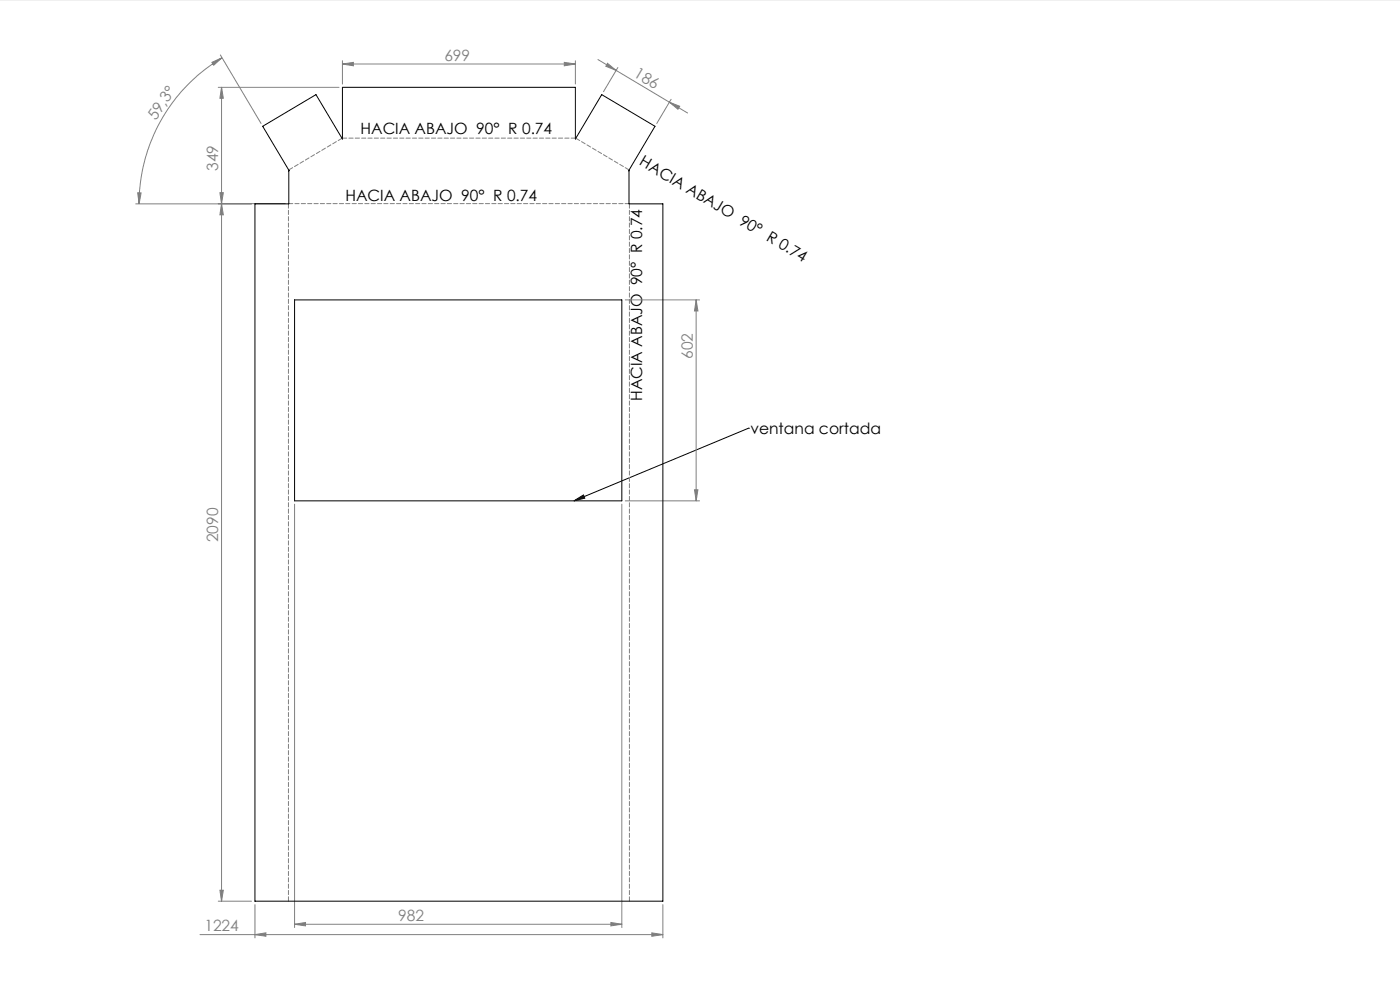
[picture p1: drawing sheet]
<svg xmlns="http://www.w3.org/2000/svg" width="420mm" height="297mm" viewBox="0 0 420 297" stroke-linecap="round" stroke-linejoin="round" font-family="sans-serif">
<path d="M224.5 128.3h.1M224.5 128.3l-52.3 21.8M172.2 150.1l2.8-1.8 .4 1z" fill="none" stroke="#000" stroke-width=".3"/>
<g fill="none" stroke="#808080" stroke-width=".3">
<path d="M63.6 18.7l3-1.4-2.5 2.2zM66.1 16.5l12.2 20.5M66.6 17.3a51 51 0 0 0-24.9 43.8M102.7 19.2l3.3-.5v1zM102.7 18.2v7M102.7 19.2h69.9M169.3 18.7l3.3 .5-3.3 .5zM172.6 18.2v7M179.4 17.8l5.4 3.3M182.2 19l2.6 2.1-3-1.2zM65.5 26.2h36.2M66.5 26.2l.5 3.3h-1z"/>
<path d="M66.5 26.2v243.9M184.8 21.1l16 9.5M185.3 20.2l-4.3 7.3M200.8 30.6l5.5 3.3M200.8 30.6l3.1 1.3-.5 .8zM201.3 29.8l-4.3 7.2M41.3 57.8h1l-.6 3.3zM66 57.7h1l-.5 3.3zM40.7 61.1h34.8M65.5 61h20.2M66.5 61.1l.5 3.3h-1zM187.6 89.9h22.3"/>
<path d="M208.8 89.9l.6 3.3h-1zM208.8 89.9v60.2M88.4 151.1v126.9M186.5 151.1v126.9M187.6 150.1h22.3M208.4 146.8h1l-.6 3.3zM65.5 270.1h10M66 266.8h1l-.5 3.3zM76.5 271.1v10M88.4 277l3.3-.5v1zM88.4 277h98.1M183.3 276.5l3.2 .5-3.2 .5z"/>
<path d="M195.5 279.6l3.4 .5-3.4 .5zM198.9 271.1v10M60 280.1h138.9M76.5 280.1l3.3-.5v1z"/>
</g>
<path d="M102.6 41.4l-16 9.5M188.7 50.9l-15.9-9.5" fill="none" stroke="#808080" stroke-width=".3" stroke-dasharray="1.3 .6" stroke-dashoffset="-.1"/>
<path d="M172.6 41.4h-69.9M86.5 61.1v209M188.8 270.1v-209" fill="none" stroke="#808080" stroke-width=".3" stroke-dasharray="1.3 .6"/>
<path d="M188.7 61h-102" fill="none" stroke="#808080" stroke-width=".3" stroke-dasharray="1.3 .6" stroke-dashoffset=".1"/>
<path d="M172.2 150.1l2.8-1.8 .4 1z" fill="#000"/>
<g fill="#808080">
<path d="M200.8 30.6l3.1 1.3-.5 .8zM182.2 19l2.6 2.1-3-1.2z"/>
<path d="M169.3 18.7l3.3 .5-3.3 .5zM102.7 19.2l3.3-.5v1z"/>
<path d="M88.4 277l3.3-.5v1zM183.3 276.5l3.2 .5-3.2 .5zM76.5 280.1l3.3-.5v1zM195.5 279.6l3.4 .5-3.4 .5z"/>
<path d="M63.6 18.7l3-1.4-2.5 2.2zM41.3 57.8h1l-.6 3.3z"/>
<path d="M208.4 146.8h1l-.6 3.3zM208.8 89.9l.6 3.3h-1z"/>
<path d="M66.5 61.1l.5 3.3h-1zM66 266.8h1l-.5 3.3zM66.5 26.2l.5 3.3h-1zM66 57.7h1l-.5 3.3z"/>
</g>
<path d="M78.8 37.8l16-9.4 7.9 13.3v-15.5h69.9v15.5l7.9-13.3 16 9.4-7.9 13.3 .1 10h10.2v209h-122.4v-209h10.1l.1-10zM188.7 51.1v.1M88.4 89.9h98.1v60.2h-98.1z" fill="none" stroke="#000" stroke-width=".3"/>
<g font-size="4.7" fill="#808080">
<text x="133.3" y="18.2">699</text>
<text x="189.9" y="22.9" transform="rotate(31 189.9 22.9)">186</text>
<text x="46.7" y="36.3" transform="rotate(-56 46.7 36.3)">59,3°</text>
<text x="65.5" y="51.2" transform="rotate(-90 65.5 51.2)">349</text>
<text x="207.9" y="107.6" transform="rotate(-90 207.9 107.6)">602</text>
<text x="65.5" y="162.5" transform="rotate(-90 65.5 162.5)">2090</text>
<text x="119.4" y="276">982</text>
<text x="61.3" y="279.1">1224</text>
</g>
<g font-size="4.7">
<text x="108.2" y="40.1">HACIA ABAJO 90° R 0.74</text>
<text x="191.6" y="49.2" transform="rotate(31 191.6 49.2)">HACIA ABAJO 90° R 0.74</text>
<text x="103.6" y="60.3">HACIA ABAJO 90° R 0.74</text>
<text x="192.6" y="120.2" transform="rotate(-90 192.6 120.2)">HACIA ABAJO 90° R 0.74</text>
<text x="225.1" y="130">ventana cortada</text>
</g>
</svg>
